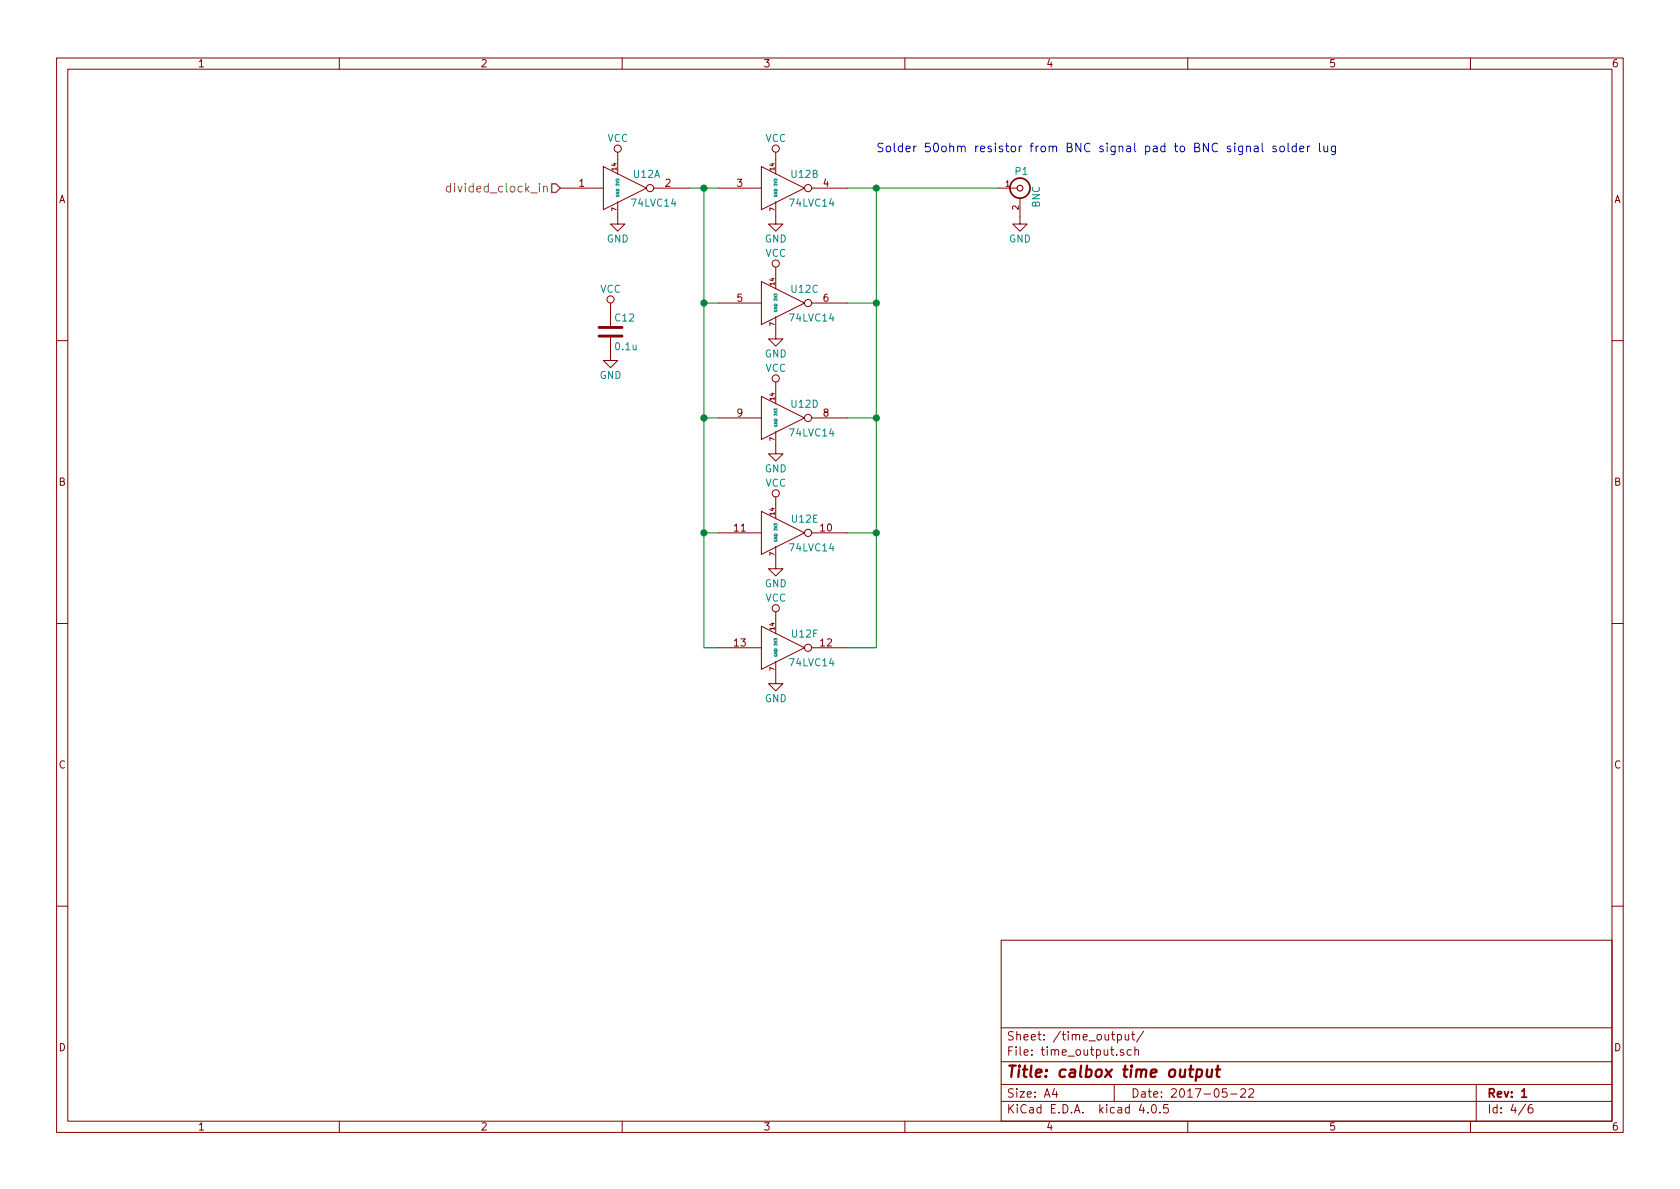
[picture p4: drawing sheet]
EESchema Schematic File Version 2
LIBS:power
LIBS:device
LIBS:transistors
LIBS:conn
LIBS:linear
LIBS:regul
LIBS:74xx
LIBS:cmos4000
LIBS:adc-dac
LIBS:memory
LIBS:xilinx
LIBS:microcontrollers
LIBS:dsp
LIBS:microchip
LIBS:analog_switches
LIBS:motorola
LIBS:texas
LIBS:intel
LIBS:audio
LIBS:interface
LIBS:digital-audio
LIBS:philips
LIBS:display
LIBS:cypress
LIBS:siliconi
LIBS:opto
LIBS:atmel
LIBS:contrib
LIBS:valves
LIBS:switches
LIBS:74xgxx
LIBS:calbox
LIBS:Oscillators
LIBS:calbox-cache
EELAYER 25 0
EELAYER END
$Descr A4 11693 8268
encoding utf-8
Sheet 4 6
Title "calbox time output"
Date "2017-05-22"
Rev "1"
Comp ""
Comment1 ""
Comment2 ""
Comment3 ""
Comment4 ""
$EndDescr
Wire Wire Line
	4800 1300 5000 1300
Wire Wire Line
	5900 1300 6950 1300
Connection ~ 4900 1300
$Comp
L BNC P1
U 1 1
P 7100 1300
F 0 "P1" H 7110 1420 50  0000 C CNN
F 1 "BNC" V 7210 1240 50  0000 C CNN
F 2 "Pin_Headers:Pin_Header_Straight_1x02" H 7100 1300 50  0001 C CNN
F 3 "" H 7100 1300 50  0000 C CNN
	1    7100 1300
	1    0    0    -1  
$EndComp
Connection ~ 6100 1300
$Comp
L GND #PWR050
U 1 1
P 7100 1500
F 0 "#PWR050" H 7100 1250 50  0001 C CNN
F 1 "GND" H 7100 1350 50  0000 C CNN
F 2 "" H 7100 1500 50  0000 C CNN
F 3 "" H 7100 1500 50  0000 C CNN
	1    7100 1500
	1    0    0    -1  
$EndComp
$Comp
L 74LVC14 U12
U 1 1
P 4350 1300
F 0 "U12" H 4500 1400 50  0000 C CNN
F 1 "74LVC14" H 4550 1200 50  0000 C CNN
F 2 "SMD_Packages:SOIC-14_N" H 4350 1300 50  0001 C CNN
F 3 "http://www.ti.com/lit/ds/symlink/sn74lvc14a.pdf" H 4350 1300 50  0001 C CNN
F 4 "TI" H 4350 1300 60  0001 C CNN "Manufacturer"
F 5 "SN74LVC14ADR" H 4350 1300 60  0001 C CNN "Manufacturer PN"
F 6 "Mouser" H 4350 1300 60  0001 C CNN "Distributor"
F 7 "595-SN74LVC14ADR" H 4350 1300 60  0001 C CNN "Distributor PN"
F 8 "http://www.mouser.com/Search/ProductDetail.aspx?R=SN74LVC14ADRvirtualkey59500000virtualkey595-SN74LVC14ADR" H 4350 1300 60  0001 C CNN "URL"
F 9 "0.40" H 4350 1300 60  0001 C CNN "Unit Price"
	1    4350 1300
	1    0    0    -1  
$EndComp
$Comp
L GND #PWR051
U 1 1
P 4300 1500
F 0 "#PWR051" H 4300 1250 50  0001 C CNN
F 1 "GND" H 4300 1350 50  0000 C CNN
F 2 "" H 4300 1500 50  0000 C CNN
F 3 "" H 4300 1500 50  0000 C CNN
	1    4300 1500
	1    0    0    -1  
$EndComp
$Comp
L GND #PWR052
U 1 1
P 5400 1500
F 0 "#PWR052" H 5400 1250 50  0001 C CNN
F 1 "GND" H 5400 1350 50  0000 C CNN
F 2 "" H 5400 1500 50  0000 C CNN
F 3 "" H 5400 1500 50  0000 C CNN
	1    5400 1500
	1    0    0    -1  
$EndComp
$Comp
L GND #PWR053
U 1 1
P 5400 2300
F 0 "#PWR053" H 5400 2050 50  0001 C CNN
F 1 "GND" H 5400 2150 50  0000 C CNN
F 2 "" H 5400 2300 50  0000 C CNN
F 3 "" H 5400 2300 50  0000 C CNN
	1    5400 2300
	1    0    0    -1  
$EndComp
$Comp
L GND #PWR054
U 1 1
P 5400 3100
F 0 "#PWR054" H 5400 2850 50  0001 C CNN
F 1 "GND" H 5400 2950 50  0000 C CNN
F 2 "" H 5400 3100 50  0000 C CNN
F 3 "" H 5400 3100 50  0000 C CNN
	1    5400 3100
	1    0    0    -1  
$EndComp
$Comp
L GND #PWR055
U 1 1
P 5400 3900
F 0 "#PWR055" H 5400 3650 50  0001 C CNN
F 1 "GND" H 5400 3750 50  0000 C CNN
F 2 "" H 5400 3900 50  0000 C CNN
F 3 "" H 5400 3900 50  0000 C CNN
	1    5400 3900
	1    0    0    -1  
$EndComp
$Comp
L GND #PWR056
U 1 1
P 5400 4700
F 0 "#PWR056" H 5400 4450 50  0001 C CNN
F 1 "GND" H 5400 4550 50  0000 C CNN
F 2 "" H 5400 4700 50  0000 C CNN
F 3 "" H 5400 4700 50  0000 C CNN
	1    5400 4700
	1    0    0    -1  
$EndComp
Wire Wire Line
	4900 1300 4900 4500
Wire Wire Line
	4900 4500 5000 4500
Wire Wire Line
	5000 3700 4900 3700
Connection ~ 4900 3700
Wire Wire Line
	4900 2900 5000 2900
Connection ~ 4900 2900
Wire Wire Line
	5000 2100 4900 2100
Connection ~ 4900 2100
Wire Wire Line
	6100 1300 6100 4500
Wire Wire Line
	6100 4500 5900 4500
Wire Wire Line
	5900 3700 6100 3700
Connection ~ 6100 3700
Wire Wire Line
	5900 2900 6100 2900
Connection ~ 6100 2900
Wire Wire Line
	5900 2100 6100 2100
Connection ~ 6100 2100
$Comp
L C C12
U 1 1
P 4250 2300
F 0 "C12" H 4275 2400 50  0000 L CNN
F 1 "0.1u" H 4275 2200 50  0000 L CNN
F 2 "Capacitors_SMD:C_0805_HandSoldering" H 4288 2150 50  0001 C CNN
F 3 "" H 4250 2300 50  0000 C CNN
	1    4250 2300
	1    0    0    -1  
$EndComp
$Comp
L GND #PWR057
U 1 1
P 4250 2450
F 0 "#PWR057" H 4250 2200 50  0001 C CNN
F 1 "GND" H 4250 2300 50  0000 C CNN
F 2 "" H 4250 2450 50  0000 C CNN
F 3 "" H 4250 2450 50  0000 C CNN
	1    4250 2450
	1    0    0    -1  
$EndComp
Text HLabel 3900 1300 0    60   Input ~ 0
divided_clock_in
$Comp
L VCC #PWR058
U 1 1
P 4300 1100
F 0 "#PWR058" H 4300 950 50  0001 C CNN
F 1 "VCC" H 4300 1250 50  0000 C CNN
F 2 "" H 4300 1100 50  0000 C CNN
F 3 "" H 4300 1100 50  0000 C CNN
	1    4300 1100
	1    0    0    -1  
$EndComp
$Comp
L VCC #PWR059
U 1 1
P 5400 1100
F 0 "#PWR059" H 5400 950 50  0001 C CNN
F 1 "VCC" H 5400 1250 50  0000 C CNN
F 2 "" H 5400 1100 50  0000 C CNN
F 3 "" H 5400 1100 50  0000 C CNN
	1    5400 1100
	1    0    0    -1  
$EndComp
$Comp
L VCC #PWR060
U 1 1
P 5400 1900
F 0 "#PWR060" H 5400 1750 50  0001 C CNN
F 1 "VCC" H 5400 2050 50  0000 C CNN
F 2 "" H 5400 1900 50  0000 C CNN
F 3 "" H 5400 1900 50  0000 C CNN
	1    5400 1900
	1    0    0    -1  
$EndComp
$Comp
L VCC #PWR061
U 1 1
P 5400 2700
F 0 "#PWR061" H 5400 2550 50  0001 C CNN
F 1 "VCC" H 5400 2850 50  0000 C CNN
F 2 "" H 5400 2700 50  0000 C CNN
F 3 "" H 5400 2700 50  0000 C CNN
	1    5400 2700
	1    0    0    -1  
$EndComp
$Comp
L VCC #PWR062
U 1 1
P 5400 3500
F 0 "#PWR062" H 5400 3350 50  0001 C CNN
F 1 "VCC" H 5400 3650 50  0000 C CNN
F 2 "" H 5400 3500 50  0000 C CNN
F 3 "" H 5400 3500 50  0000 C CNN
	1    5400 3500
	1    0    0    -1  
$EndComp
$Comp
L VCC #PWR063
U 1 1
P 5400 4300
F 0 "#PWR063" H 5400 4150 50  0001 C CNN
F 1 "VCC" H 5400 4450 50  0000 C CNN
F 2 "" H 5400 4300 50  0000 C CNN
F 3 "" H 5400 4300 50  0000 C CNN
	1    5400 4300
	1    0    0    -1  
$EndComp
$Comp
L VCC #PWR064
U 1 1
P 4250 2150
F 0 "#PWR064" H 4250 2000 50  0001 C CNN
F 1 "VCC" H 4250 2300 50  0000 C CNN
F 2 "" H 4250 2150 50  0000 C CNN
F 3 "" H 4250 2150 50  0000 C CNN
	1    4250 2150
	1    0    0    -1  
$EndComp
Text Notes 6100 1050 0    60   ~ 0
Solder 50ohm resistor from BNC signal pad to BNC signal solder lug
$Comp
L 74LVC14 U12
U 2 1
P 5450 1300
F 0 "U12" H 5600 1400 50  0000 C CNN
F 1 "74LVC14" H 5650 1200 50  0000 C CNN
F 2 "SMD_Packages:SOIC-14_N" H 5450 1300 50  0001 C CNN
F 3 "http://www.ti.com/lit/ds/symlink/sn74lvc14a.pdf" H 5450 1300 50  0001 C CNN
F 4 "TI" H 5450 1300 60  0001 C CNN "Manufacturer"
F 5 "SN74LVC14ADR" H 5450 1300 60  0001 C CNN "Manufacturer PN"
F 6 "Mouser" H 5450 1300 60  0001 C CNN "Distributor"
F 7 "595-SN74LVC14ADR" H 5450 1300 60  0001 C CNN "Distributor PN"
F 8 "http://www.mouser.com/Search/ProductDetail.aspx?R=SN74LVC14ADRvirtualkey59500000virtualkey595-SN74LVC14ADR" H 5450 1300 60  0001 C CNN "URL"
F 9 "0.40" H 5450 1300 60  0001 C CNN "Unit Price"
	2    5450 1300
	1    0    0    -1  
$EndComp
$Comp
L 74LVC14 U12
U 3 1
P 5450 2100
F 0 "U12" H 5600 2200 50  0000 C CNN
F 1 "74LVC14" H 5650 2000 50  0000 C CNN
F 2 "SMD_Packages:SOIC-14_N" H 5450 2100 50  0001 C CNN
F 3 "http://www.ti.com/lit/ds/symlink/sn74lvc14a.pdf" H 5450 2100 50  0001 C CNN
F 4 "TI" H 5450 2100 60  0001 C CNN "Manufacturer"
F 5 "SN74LVC14ADR" H 5450 2100 60  0001 C CNN "Manufacturer PN"
F 6 "Mouser" H 5450 2100 60  0001 C CNN "Distributor"
F 7 "595-SN74LVC14ADR" H 5450 2100 60  0001 C CNN "Distributor PN"
F 8 "http://www.mouser.com/Search/ProductDetail.aspx?R=SN74LVC14ADRvirtualkey59500000virtualkey595-SN74LVC14ADR" H 5450 2100 60  0001 C CNN "URL"
F 9 "0.40" H 5450 2100 60  0001 C CNN "Unit Price"
	3    5450 2100
	1    0    0    -1  
$EndComp
$Comp
L 74LVC14 U12
U 4 1
P 5450 2900
F 0 "U12" H 5600 3000 50  0000 C CNN
F 1 "74LVC14" H 5650 2800 50  0000 C CNN
F 2 "SMD_Packages:SOIC-14_N" H 5450 2900 50  0001 C CNN
F 3 "http://www.ti.com/lit/ds/symlink/sn74lvc14a.pdf" H 5450 2900 50  0001 C CNN
F 4 "TI" H 5450 2900 60  0001 C CNN "Manufacturer"
F 5 "SN74LVC14ADR" H 5450 2900 60  0001 C CNN "Manufacturer PN"
F 6 "Mouser" H 5450 2900 60  0001 C CNN "Distributor"
F 7 "595-SN74LVC14ADR" H 5450 2900 60  0001 C CNN "Distributor PN"
F 8 "http://www.mouser.com/Search/ProductDetail.aspx?R=SN74LVC14ADRvirtualkey59500000virtualkey595-SN74LVC14ADR" H 5450 2900 60  0001 C CNN "URL"
F 9 "0.40" H 5450 2900 60  0001 C CNN "Unit Price"
	4    5450 2900
	1    0    0    -1  
$EndComp
$Comp
L 74LVC14 U12
U 5 1
P 5450 3700
F 0 "U12" H 5600 3800 50  0000 C CNN
F 1 "74LVC14" H 5650 3600 50  0000 C CNN
F 2 "SMD_Packages:SOIC-14_N" H 5450 3700 50  0001 C CNN
F 3 "http://www.ti.com/lit/ds/symlink/sn74lvc14a.pdf" H 5450 3700 50  0001 C CNN
F 4 "TI" H 5450 3700 60  0001 C CNN "Manufacturer"
F 5 "SN74LVC14ADR" H 5450 3700 60  0001 C CNN "Manufacturer PN"
F 6 "Mouser" H 5450 3700 60  0001 C CNN "Distributor"
F 7 "595-SN74LVC14ADR" H 5450 3700 60  0001 C CNN "Distributor PN"
F 8 "http://www.mouser.com/Search/ProductDetail.aspx?R=SN74LVC14ADRvirtualkey59500000virtualkey595-SN74LVC14ADR" H 5450 3700 60  0001 C CNN "URL"
F 9 "0.40" H 5450 3700 60  0001 C CNN "Unit Price"
	5    5450 3700
	1    0    0    -1  
$EndComp
$Comp
L 74LVC14 U12
U 6 1
P 5450 4500
F 0 "U12" H 5600 4600 50  0000 C CNN
F 1 "74LVC14" H 5650 4400 50  0000 C CNN
F 2 "SMD_Packages:SOIC-14_N" H 5450 4500 50  0001 C CNN
F 3 "http://www.ti.com/lit/ds/symlink/sn74lvc14a.pdf" H 5450 4500 50  0001 C CNN
F 4 "TI" H 5450 4500 60  0001 C CNN "Manufacturer"
F 5 "SN74LVC14ADR" H 5450 4500 60  0001 C CNN "Manufacturer PN"
F 6 "Mouser" H 5450 4500 60  0001 C CNN "Distributor"
F 7 "595-SN74LVC14ADR" H 5450 4500 60  0001 C CNN "Distributor PN"
F 8 "http://www.mouser.com/Search/ProductDetail.aspx?R=SN74LVC14ADRvirtualkey59500000virtualkey595-SN74LVC14ADR" H 5450 4500 60  0001 C CNN "URL"
F 9 "0.40" H 5450 4500 60  0001 C CNN "Unit Price"
	6    5450 4500
	1    0    0    -1  
$EndComp
$EndSCHEMATC
